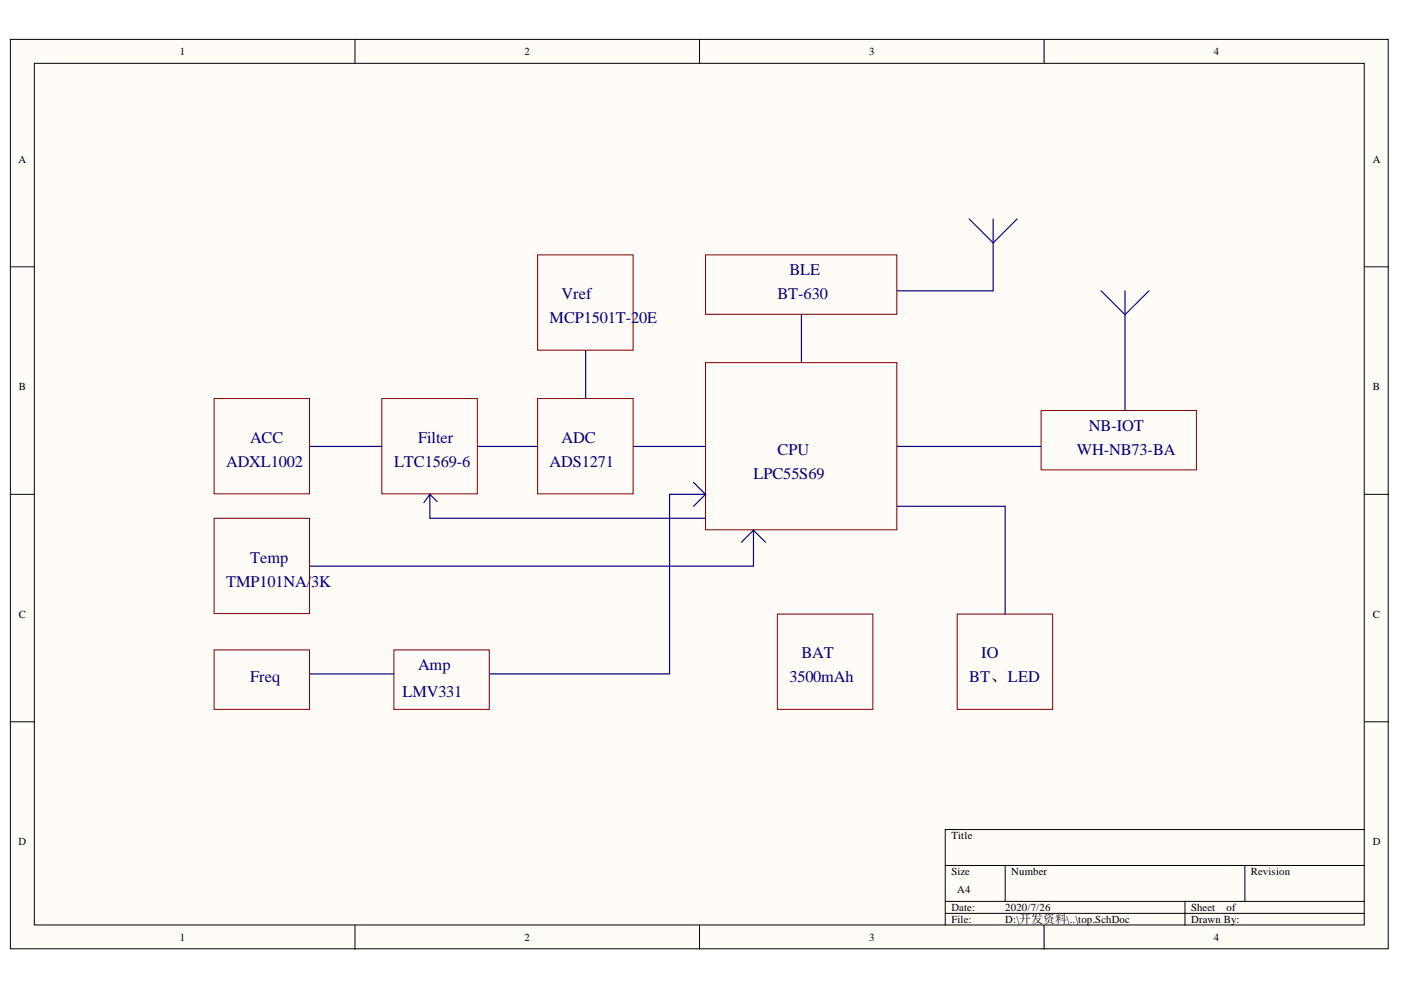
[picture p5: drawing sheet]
<svg xmlns="http://www.w3.org/2000/svg" width="297mm" height="210mm" viewBox="0 0 297 210" stroke-linecap="round" stroke-linejoin="round" font-family="sans-serif">
<g fill="#fffcf8" stroke="#000" stroke-width=".21">
<path d="M2.2 8.4h292.1v192.8h-292.1z"/>
<path d="M7.3 13.4h281.9v182.7h-281.9z"/>
</g>
<g fill="none" stroke="#000" stroke-width=".21">
<path d="M75.3 8.4v5M148.3 8.4v5M221.4 8.4v5M2.2 56.6h5.1M289.3 56.6h5.1M2.2 104.8h5.1M289.3 104.8h5.1M2.2 153h5.1M289.3 153h5.1M289.3 175.9h-88.9v20.3M75.3 196.2v5.1M148.3 196.2v5.1"/>
<path d="M200.4 183.5h88.9M200.4 191.1h88.9M200.4 193.7h88.9M213.1 183.5v7.6M221.4 196.2v5.1M251.2 191.1v5.1M263.9 183.5v7.6"/>
</g>
<path d="M114 54h20.2v20.2h-20.2zM149.6 54h40.5v12.6h-40.5zM149.6 76.9h40.5v35.4h-40.5zM45.4 84.5h20.2v20.2h-20.2zM80.9 84.5h20.3v20.2h-20.3zM114 84.5h20.2v20.2h-20.2zM220.7 87h33v12.6h-33zM45.4 109.9h20.2v20.2h-20.2zM45.4 137.8h20.2v12.6h-20.2zM83.5 137.8h20.2v12.6h-20.2zM164.8 130.2h20.3v20.2h-20.3zM202.9 130.2h20.3v20.2h-20.3z" fill="none" stroke="#800000" stroke-width=".21"/>
<g fill="none" stroke="#11037f" stroke-width=".25">
<path d="M205.5 46.4l5.1 5.1 5.1-5.1M210.6 46.4v15.3h-20.4M124.2 74.3v10.2M169.9 66.7v10.2M233.4 61.7l5.1 5 5.1-5M238.5 61.7v25.3M65.7 94.7h15.3M101.3 94.7h12.7M134.3 94.7h15.3M190.2 94.7h30.5M89.9 106.6l1.2-1.8v5.1h58.5M91.1 104.8l1.6 1.5"/>
<path d="M149.6 104.8l-2.6 2.5M157.2 115l2.5-2.6v7.6h-94M159.7 112.4l2.6 2.6M190.2 107.3h22.9v22.9M65.7 142.9h17.8"/>
</g>
<path d="M147 102.3l2.6 2.5h-7.6v38.1h-38.2" fill="none" stroke="#000080" stroke-width=".25"/>
<g font-size="3.5" fill="#000080">
<text x="167.4" y="58.4">BLE</text>
<text x="119.1" y="63.5">Vref</text>
<text x="164.8" y="63.5">BT-630</text>
<text x="116.5" y="68.5">MCP1501T-20E</text>
<text x="53" y="93.9">ACC</text>
<text x="88.6" y="93.9">Filter</text>
<text x="119.1" y="93.9">ADC</text>
<text x="230.9" y="91.3">NB-IOT</text>
<text x="48" y="99">ADXL1002</text>
<text x="83.6" y="99">LTC1569-6</text>
<text x="116.5" y="99">ADS1271</text>
<text x="159.8" y="101.6">LPC55S69</text>
<text x="164.8" y="96.4">CPU</text>
<text x="228.3" y="96.4">WH-NB73-BA</text>
<text x="53" y="119.3">Temp</text>
<text x="48" y="124.4">TMP101NA/3K</text>
<text x="88.6" y="142.1">Amp</text>
<text x="169.9" y="139.6">BAT</text>
<text x="208" y="139.6">IO</text>
<text x="53" y="144.7">Freq</text>
<text x="85.3" y="147.7">LMV331</text>
<text x="167.4" y="144.7">3500mAh</text>
<text x="205.5" y="144.7">BT、LED</text>
</g>
<g font-size="2.3">
<text x="38.1" y="11.7">1</text>
<text x="111.2" y="11.7">2</text>
<text x="184.3" y="11.7">3</text>
<text x="257.4" y="11.7">4</text>
<text x="3.9" y="34.5">A</text>
<text x="291.1" y="34.5">A</text>
<text x="4" y="82.7">B</text>
<text x="291.1" y="82.7">B</text>
<text x="4" y="131">C</text>
<text x="291.1" y="131">C</text>
<text x="3.9" y="179.2">D</text>
<text x="201.7" y="177.9">Title</text>
<text x="291.1" y="179.2">D</text>
<text x="201.7" y="185.6">Size</text>
<text x="214.4" y="185.6">Number</text>
<text x="265.2" y="185.6">Revision</text>
<text x="203" y="189.4">A4</text>
<text x="201.7" y="193.2">Date:</text>
<text x="201.7" y="195.7">File:</text>
<text x="213.1" y="193.2">2020/7/26</text>
<text x="213.1" y="195.7">D:\开发资料\..\top.SchDoc</text>
<text x="252.5" y="193.2">Sheet</text>
<text x="252.5" y="195.7">Drawn By:</text>
<text x="260.1" y="193.2">of</text>
<text x="38.1" y="199.5">1</text>
<text x="111.2" y="199.5">2</text>
<text x="184.3" y="199.5">3</text>
<text x="257.4" y="199.5">4</text>
</g>
</svg>
